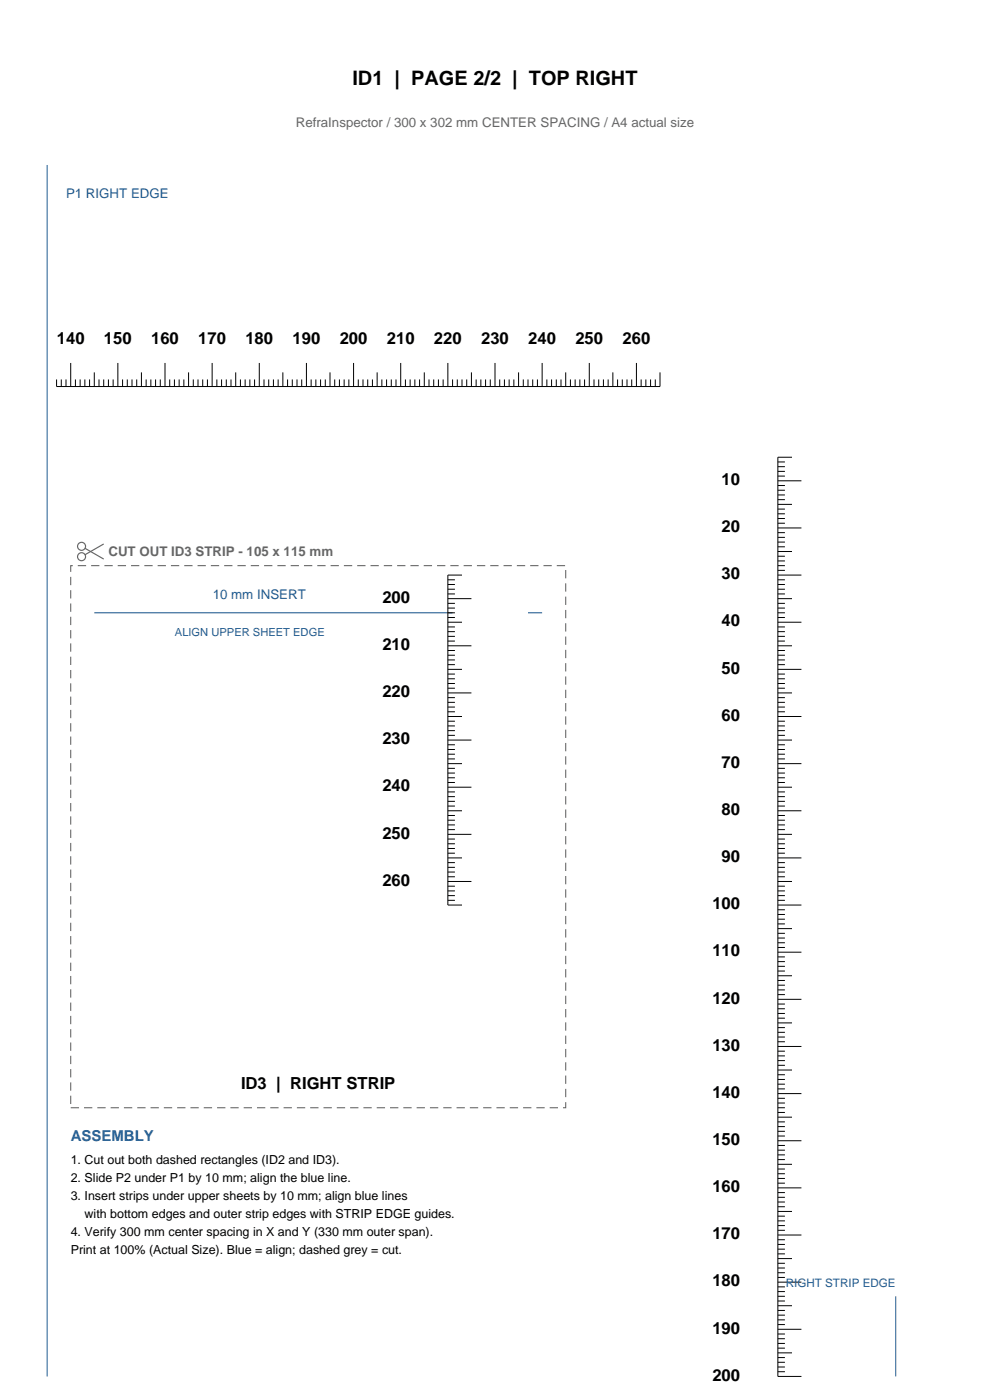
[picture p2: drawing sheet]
<svg xmlns="http://www.w3.org/2000/svg" width="210mm" height="297mm" viewBox="0 0 210 297" stroke-linecap="round" stroke-linejoin="round" font-family="sans-serif">
<path d="M10 35v257M190 275v17" fill="none" stroke="#215c91" stroke-width=".21"/>
<g fill="none" stroke="#000" stroke-width=".21">
<path d="M15 77v5M20 79v3M25 77v5M30 79v3M35 77v5M40 79v3M45 77v5M50 79v3M55 77v5M60 79v3M65 77v5M70 79v3"/>
<path d="M75 77v5M80 79v3M85 77v5M90 79v3M95 77v5M100 79v3M105 77v5M110 79v3M115 77v5M120 79v3M125 77v5M130 79v3"/>
<path d="M135 77v5M140 79v3h-128v-1.5M13 80.5v1.5M14 80.5v1.5M16 80.5v1.5M17 80.5v1.5M18 80.5v1.5M19 80.5v1.5M21 80.5v1.5M22 80.5v1.5M23 80.5v1.5M24 80.5v1.5"/>
<path d="M26 80.5v1.5M27 80.5v1.5M28 80.5v1.5M29 80.5v1.5M31 80.5v1.5M32 80.5v1.5M33 80.5v1.5M34 80.5v1.5M36 80.5v1.5M37 80.5v1.5M38 80.5v1.5M39 80.5v1.5"/>
<path d="M41 80.5v1.5M42 80.5v1.5M43 80.5v1.5M44 80.5v1.5M46 80.5v1.5M47 80.5v1.5M48 80.5v1.5M49 80.5v1.5M51 80.5v1.5M52 80.5v1.5M53 80.5v1.5M54 80.5v1.5"/>
<path d="M56 80.5v1.5M57 80.5v1.5M58 80.5v1.5M59 80.5v1.5M61 80.5v1.5M62 80.5v1.5M63 80.5v1.5M64 80.5v1.5M66 80.5v1.5M67 80.5v1.5M68 80.5v1.5M69 80.5v1.5"/>
<path d="M71 80.5v1.5M72 80.5v1.5M73 80.5v1.5M74 80.5v1.5M76 80.5v1.5M77 80.5v1.5M78 80.5v1.5M79 80.5v1.5M81 80.5v1.5M82 80.5v1.5M83 80.5v1.5M84 80.5v1.5"/>
<path d="M86 80.5v1.5M87 80.5v1.5M88 80.5v1.5M89 80.5v1.5M91 80.5v1.5M92 80.5v1.5M93 80.5v1.5M94 80.5v1.5M96 80.5v1.5M97 80.5v1.5M98 80.5v1.5M99 80.5v1.5"/>
<path d="M101 80.5v1.5M102 80.5v1.5M103 80.5v1.5M104 80.5v1.5M106 80.5v1.5M107 80.5v1.5M108 80.5v1.5M109 80.5v1.5M111 80.5v1.5M112 80.5v1.5M113 80.5v1.5M114 80.5v1.5"/>
<path d="M116 80.5v1.5M117 80.5v1.5M118 80.5v1.5M119 80.5v1.5M121 80.5v1.5M122 80.5v1.5M123 80.5v1.5M124 80.5v1.5M126 80.5v1.5M127 80.5v1.5M128 80.5v1.5M129 80.5v1.5"/>
<path d="M131 80.5v1.5M132 80.5v1.5M133 80.5v1.5M134 80.5v1.5M136 80.5v1.5M137 80.5v1.5M138 80.5v1.5M139 80.5v1.5M165 98h1.5M165 99h1.5M168 97h-3v195h5M165 100h1.5"/>
<path d="M165 101h1.5M165 102h5M165 103h1.5M165 104h1.5M165 105h1.5M165 106h1.5M165 107h3M165 108h1.5M165 109h1.5M165 110h1.5M165 111h1.5M165 112h5"/>
<path d="M165 113h1.5M165 114h1.5M165 115h1.5M165 116h1.5M165 117h3M165 118h1.5M165 119h1.5M165 120h1.5M95 123h1.5M95 124h1.5M95 125h1.5M95 126h1.5"/>
<path d="M95 127h5M95 128h1.5M95 129h1.5M95 130h1.5M95 131h1.5M95 132h3M95 133h1.5M95 134h1.5M95 135h1.5M95 136h1.5M95 137h5M95 138h1.5"/>
<path d="M95 139h1.5M95 140h1.5M98 122h-3v70h3M165 121h1.5M165 122h5M165 123h1.5M165 124h1.5M165 125h1.5M165 126h1.5M165 127h3M165 128h1.5M165 129h1.5"/>
<path d="M165 130h1.5M165 131h1.5M165 132h5M165 133h1.5M165 134h1.5M165 135h1.5M165 136h1.5M165 137h3M165 138h1.5M165 139h1.5M165 140h1.5M95 141h1.5"/>
<path d="M95 142h3M95 143h1.5M95 144h1.5M95 145h1.5M95 146h1.5M95 147h5M95 148h1.5M95 149h1.5M95 150h1.5M95 151h1.5M95 152h3M95 153h1.5"/>
<path d="M95 154h1.5M95 155h1.5M95 156h1.5M95 157h5M95 158h1.5M95 159h1.5M95 160h1.5M165 141h1.5M165 142h5M165 143h1.5M165 144h1.5M165 145h1.5"/>
<path d="M165 146h1.5M165 147h3M165 148h1.5M165 149h1.5M165 150h1.5M165 151h1.5M165 152h5M165 153h1.5M165 154h1.5M165 155h1.5M165 156h1.5M165 157h3"/>
<path d="M165 158h1.5M165 159h1.5M165 160h1.5M95 161h1.5M95 162h3M95 163h1.5M95 164h1.5M95 165h1.5M95 166h1.5M95 167h5M95 168h1.5M95 169h1.5"/>
<path d="M95 170h1.5M95 171h1.5M95 172h3M95 173h1.5M95 174h1.5M95 175h1.5M95 176h1.5M95 177h5M95 178h1.5M95 179h1.5M165 161h1.5M165 162h5"/>
<path d="M165 163h1.5M165 164h1.5M165 165h1.5M165 166h1.5M165 167h3M165 168h1.5M165 169h1.5M165 170h1.5M165 171h1.5M165 172h5M165 173h1.5M165 174h1.5"/>
<path d="M165 175h1.5M165 176h1.5M165 177h3M165 178h1.5M165 179h1.5M95 180h1.5M95 181h1.5M95 182h3M95 183h1.5M95 184h1.5M95 185h1.5M95 186h1.5"/>
<path d="M95 187h5M95 188h1.5M95 189h1.5M95 190h1.5M95 191h1.5M165 180h1.5M165 181h1.5M165 182h5M165 183h1.5M165 184h1.5M165 185h1.5M165 186h1.5"/>
<path d="M165 187h3M165 188h1.5M165 189h1.5M165 190h1.5M165 191h1.5M165 192h5M165 193h1.5M165 194h1.5M165 195h1.5M165 196h1.5M165 197h3M165 198h1.5"/>
<path d="M165 199h1.5M165 200h1.5M165 201h1.5M165 202h5M165 203h1.5M165 204h1.5M165 205h1.5M165 206h1.5M165 207h3M165 208h1.5M165 209h1.5M165 210h1.5"/>
<path d="M165 211h1.5M165 212h5M165 213h1.5M165 214h1.5M165 215h1.5M165 216h1.5M165 217h3M165 218h1.5M165 219h1.5M165 220h1.5M165 221h1.5M165 222h5"/>
<path d="M165 223h1.5M165 224h1.5M165 225h1.5M165 226h1.5M165 227h3M165 228h1.5M165 229h1.5M165 230h1.5M165 231h1.5M165 232h5M165 233h1.5M165 234h1.5"/>
<path d="M165 235h1.5M165 236h1.5M165 237h3M165 238h1.5M165 239h1.5M165 240h1.5M165 241h1.5M165 242h5M165 243h1.5M165 244h1.5M165 245h1.5M165 246h1.5"/>
<path d="M165 247h3M165 248h1.5M165 249h1.5M165 250h1.5M165 251h1.5M165 252h5M165 253h1.5M165 254h1.5M165 255h1.5M165 256h1.5M165 257h3M165 258h1.5"/>
<path d="M165 259h1.5M165 260h1.5M165 261h1.5M165 262h5M165 263h1.5M165 264h1.5M165 265h1.5M165 266h1.5M165 267h3M165 268h1.5M165 269h1.5M165 270h1.5"/>
<path d="M165 271h1.5M165 272h5M165 273h1.5M165 274h1.5M165 275h1.5M165 276h1.5M165 277h3M165 278h1.5M165 279h1.5M165 280h1.5M165 281h1.5M165 282h5"/>
<path d="M165 283h1.5M165 284h1.5M165 285h1.5M165 286h1.5M165 287h3M165 288h1.5M165 289h1.5M165 290h1.5M165 291h1.5"/>
</g>
<path d="M15 120h105v115h-105z" fill="none" stroke="#666" stroke-width=".23" stroke-dasharray="1.8 1.1" stroke-linecap="butt"/>
<g fill="none" stroke="#666" stroke-width=".25">
<path d="M18 116.3l4 2.3M22 115.4l-4 2.3"/>
<circle cx="17.3" cy="115.9" r=".85"/>
<circle cx="17.3" cy="118.1" r=".85"/>
</g>
<path d="M20 130h76M112 130h3" fill="none" stroke="#215c91" stroke-width=".23"/>
<text font-size="4.2" x="74.8" y="18">ID1 | PAGE 2/2 | TOP RIGHT</text>
<g font-size="3.5">
<text x="12.1" y="73">140</text>
<text x="22.1" y="73">150</text>
<text x="32.1" y="73">160</text>
<text x="42.1" y="73">170</text>
<text x="52.1" y="73">180</text>
<text x="62.1" y="73">190</text>
<text x="72.1" y="73">200</text>
<text x="82.1" y="73">210</text>
<text x="92.1" y="73">220</text>
<text x="102.1" y="73">230</text>
<text x="112.1" y="73">240</text>
<text x="122.1" y="73">250</text>
<text x="132.1" y="73">260</text>
<text x="153.1" y="102.9">10</text>
<text x="153.1" y="112.9">20</text>
<text x="153.1" y="122.9">30</text>
<text x="81.1" y="127.9">200</text>
<text x="81.1" y="137.9">210</text>
<text x="153.1" y="132.9">40</text>
<text x="153.1" y="142.9">50</text>
<text x="81.1" y="147.9">220</text>
<text x="153.1" y="152.9">60</text>
<text x="81.1" y="157.9">230</text>
<text x="81.1" y="167.9">240</text>
<text x="153.1" y="162.9">70</text>
<text x="153.1" y="172.9">80</text>
<text x="81.1" y="177.9">250</text>
<text x="153.1" y="182.9">90</text>
<text x="81.1" y="187.9">260</text>
<text x="151.1" y="192.9">100</text>
<text x="151.1" y="202.9">110</text>
<text x="151.1" y="212.9">120</text>
<text x="151.1" y="222.9">130</text>
<text x="51.1" y="231">ID3 | RIGHT STRIP</text>
<text x="151.1" y="232.9">140</text>
<text x="151.1" y="242.9">150</text>
<text x="151.1" y="252.9">160</text>
<text x="151.1" y="262.9">170</text>
<text x="151.1" y="272.9">180</text>
<text x="151.1" y="282.9">190</text>
<text x="151.1" y="292.9">200</text>
</g>
<text font-size="3.2" fill="#215c91" x="15" y="242">ASSEMBLY</text>
<g font-size="2.8" fill="#666">
<text x="62.7" y="27">RefraInspector / 300 x 302 mm CENTER SPACING / A4 actual size</text>
<text x="23" y="118">CUT OUT ID3 STRIP - 105 x 115 mm</text>
</g>
<g font-size="2.8" fill="#215c91">
<text x="14" y="42">P1 RIGHT EDGE</text>
<text x="45.1" y="127">10 mm INSERT</text>
</g>
<g font-size="2.6">
<text x="15" y="247">1. Cut out both dashed rectangles (ID2 and ID3).</text>
<text x="15" y="250.8">2. Slide P2 under P1 by 10 mm; align the blue line.</text>
<text x="15" y="254.6">3. Insert strips under upper sheets by 10 mm; align blue lines</text>
<text x="15" y="262.2">4. Verify 300 mm center spacing in X and Y (330 mm outer span).</text>
<text x="17.9" y="258.4">with bottom edges and outer strip edges with STRIP EDGE guides.</text>
<text x="15" y="266">Print at 100% (Actual Size). Blue = align; dashed grey = cut.</text>
</g>
<text font-size="2.5" fill="#215c91" x="166.7" y="273">RIGHT STRIP EDGE</text>
<text font-size="2.4" fill="#215c91" x="37.1" y="135">ALIGN UPPER SHEET EDGE</text>
</svg>
